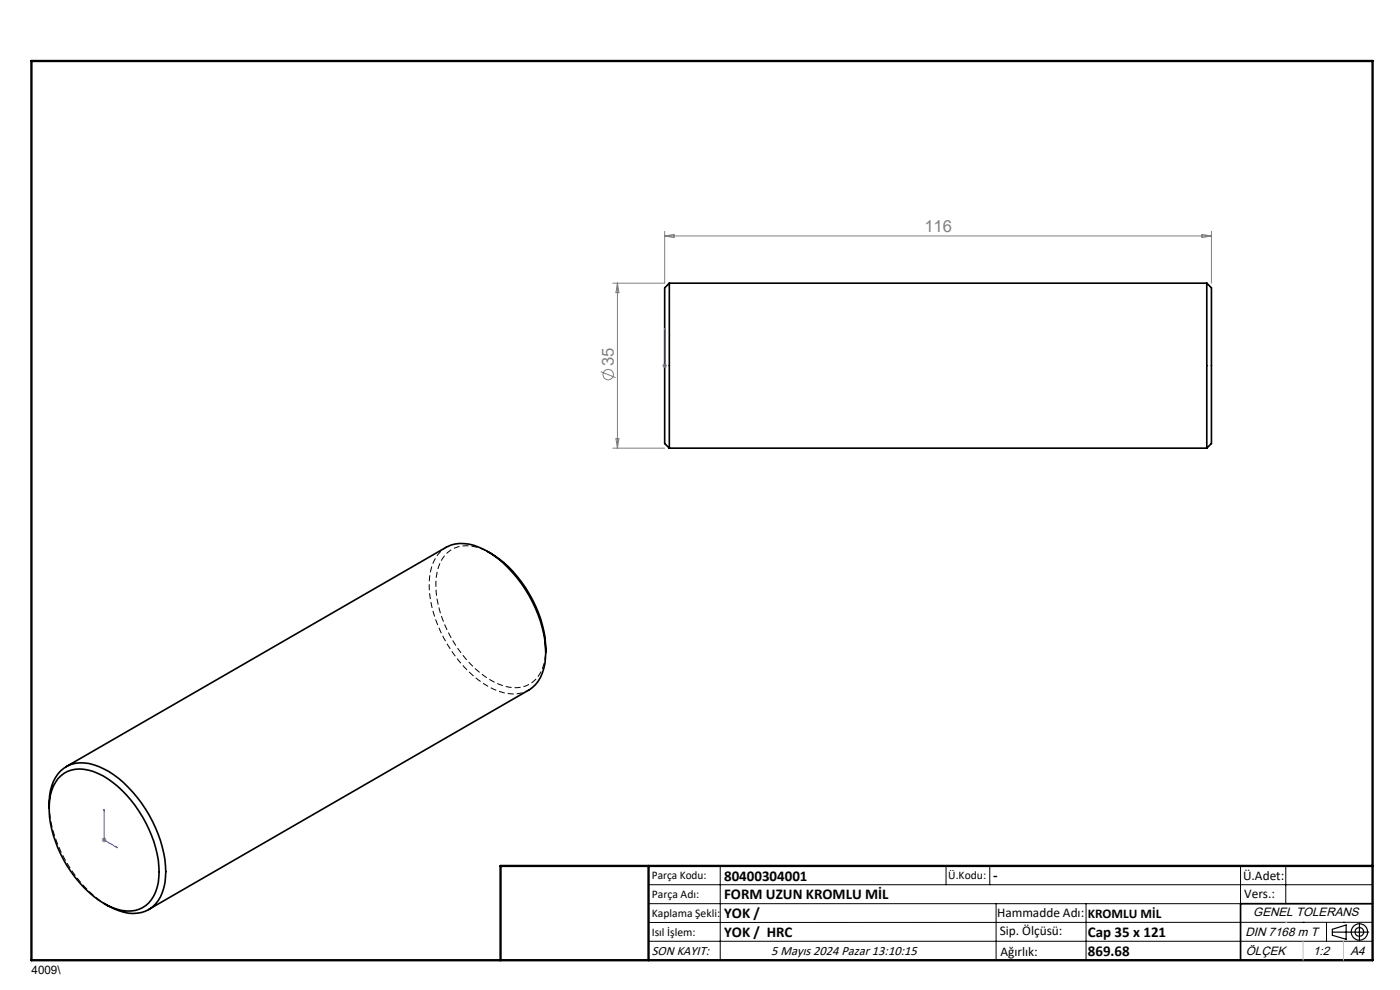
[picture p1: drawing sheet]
<svg xmlns="http://www.w3.org/2000/svg" width="297mm" height="210mm" viewBox="0 0 297 210" stroke-linecap="round" stroke-linejoin="round" font-family="sans-serif">
<path d="M142 60.1v35M142 60.1l-1 1v33l1 1M142 60.1h114M256 60.1v35M256 60.1l1 1v33l-1 1M142 95.1h114M103.4 117a25.5 25.5 0 0 1 11.6 15.5 18.7 18.7 0 0 1 .8 5.9M115.8 138.4a27.4 27.4 0 0 0-12.1-21.3 9.2 9.2 0 0 0-8.8-1.2l-80.9 46.7M115.8 138.4a9.1 9.1 0 0 1-3.5 8l-80.8 46.5M10.4 171.4a10.7 10.7 0 0 1 2.5-7.9 7.1 7.1 0 0 1 8-.9 23.1 23.1 0 0 1 10.7 10.3 23.9 23.9 0 0 1 3.4 14.4 7.2 7.2 0 0 1-5 6.3 10.5 10.5 0 0 1-7.9-1.9M12.9 164.6a6.7 6.7 0 0 1 6.9-1 21.3 21.3 0 0 1 10.4 9.7 22.4 22.4 0 0 1 3.4 13.9 6.8 6.8 0 0 1-5 5.9 10.7 10.7 0 0 1-7.8-2.3 26.1 26.1 0 0 1-10.4-18.7 9.3 9.3 0 0 1 2.5-7.5zM291.2 191.7h-28v12" fill="none" stroke="#000" stroke-width=".35"/>
<path d="M22.8 192.1a27.3 27.3 0 0 1-12.4-21.5" fill="none" stroke="#000" stroke-width=".21" stroke-dasharray="1.3 .6" stroke-dashoffset=".2" stroke-linecap="butt"/>
<path d="M94.7 116.1a7.9 7.9 0 0 0-3.6 6.2 25.1 25.1 0 0 0 5.5 17 19.8 19.8 0 0 0 10.2 7.6 7.1 7.1 0 0 0 5.4-.5" fill="none" stroke="#000" stroke-width=".21" stroke-dasharray="1.3 .6" stroke-dashoffset=".5" stroke-linecap="butt"/>
<path d="M115.8 137.6a8.4 8.4 0 0 1-3.5 7.6 7.9 7.9 0 0 1-7.4-.5 25.5 25.5 0 0 1-11.9-16.2 13.7 13.7 0 0 1 .8-9.9 6.3 6.3 0 0 1 8-2.3l2.3 1.1" fill="none" stroke="#000" stroke-width=".21" stroke-dasharray="1.3 .6" stroke-dashoffset=".7" stroke-linecap="butt"/>
<g fill="none" stroke="#808080" stroke-width=".21">
<path d="M141 49.1v11h-11M141 50.1h116M141 50.1l2-.4v.7zM255 49.7l2 .4-2 .3zM257 49.1v11M127.5 78.8l3.1 1.3M131 60.1v35M131 60.1l.3 2h-.6zM140.5 77.6h1M140.7 77.2l.7 .7M141 77.1v1M141.4 77.2l-.7 .7"/>
<path d="M130 95.1h11M130.7 93.1h.6l-.3 2zM21.6 178.2h1M21.7 177.8l.7 .7M22.1 177.7v1M22.4 177.8l-.7 .7"/>
<circle cx="129" cy="79.5" r="1.11"/>
</g>
<g fill="none" stroke="#000" stroke-width=".25">
<path d="M282.6 197.7h7.8M282.6 197.1l3-.9v3l-3-.8zM288.4 195.8v3.8M106.2 203.7h185"/>
<circle cx="288.4" cy="197.7" r="1.74"/>
<circle cx="288.4" cy="197.7" r=".93"/>
</g>
<path d="M141 77.5v.2zM141 69.6v.4v-.4M141 77.6h.1M141 69.6v8M22.1 171.7l.1 .3h-.2zM22.1 171.7v6.5l2.8 1.6M24.6 179.6l.3 .2-.3-.1z" fill="none" stroke="#00f" stroke-width=".21"/>
<g fill="none" stroke="#000" stroke-width=".21">
<path d="M137.6 187.7h153.6M137.6 191.7h153.6M137.6 199.7h153.6M152.8 183.7v20M200.7 183.7v4M210 183.7v4M211.3 191.7v12M230.4 191.7v12M263.2 183.7v20M272.8 183.7v8M276.4 195.6h.1M281.4 195.6v4.1"/>
<path d="M285 195.6h.1M291.2 195.6l-153.6 .1"/>
</g>
<path d="M6.7 12.9h284.5v190.8h-284.5zM137.6 183.7v20M291.2 183.7h-185v20" fill="none" stroke="#000" stroke-width=".5"/>
<path d="M276.4 199.7v4M285 199.7v4" fill="none" stroke="#c0c0c0" stroke-width=".21"/>
<path d="M272.8 195.6h.1" fill="none" stroke="#c0c0c0" stroke-width=".25"/>
<g fill="#00f">
<path d="M141 77.5v.2zM141 69.6v.4z"/>
<path d="M24.6 179.6l.3 .2-.3-.1zM22.1 171.7l.1 .3h-.2z"/>
</g>
<g font-size="3.5" fill="#808080">
<text x="196.1" y="49.3">116</text>
<text x="130.2" y="77.6" transform="rotate(-90 130.2 77.6)">35</text>
</g>
<g font-size="3.2">
<text x="153.6" y="186.8">80400304001</text>
<text x="153.6" y="190.8">FORM UZUN KROMLU MİL</text>
<text x="210.7" y="186.6">-</text>
<text x="153.6" y="194.8">YOK /</text>
<text x="153.6" y="198.8">YOK / HRC</text>
<text x="230.8" y="198.7">Cap 35 x 121</text>
<text x="230.8" y="202.8">869.68</text>
</g>
<g font-size="2.8">
<text x="263.7" y="186.7">Ü.Adet:</text>
<text x="263.9" y="190.5">Vers.:</text>
<text x="211.5" y="194.5">Hammadde Adı:</text>
<text x="230.8" y="194.7">KROMLU MİL</text>
<text x="138.3" y="202.6">SON KAYIT:</text>
<text x="163.6" y="202.6">5 Mayıs 2024 Pazar 13:10:15</text>
<text x="212.1" y="198.4">Sip. Ölçüsü:</text>
<text x="212.2" y="202.7">Ağırlık:</text>
</g>
<g font-size="2.6">
<text x="265.9" y="194.4">GENEL TOLERANS</text>
<text x="264.2" y="198.5">DIN 7168 m T</text>
<text x="264.3" y="202.6">ÖLÇEK</text>
<text x="278.5" y="202.6">1:2</text>
<text x="286.5" y="202.6">A4</text>
</g>
<g font-size="2.5">
<text x="138.3" y="186.4">Parça Kodu:</text>
<text x="138.3" y="190.5">Parça Adı:</text>
<text x="201.2" y="186.5">Ü.Kodu:</text>
<text x="138.3" y="194.5">Kaplama Şekli:</text>
<text x="138.3" y="198.6">Isıl İşlem:</text>
<text x="6.7" y="206.7">4009\</text>
</g>
</svg>
